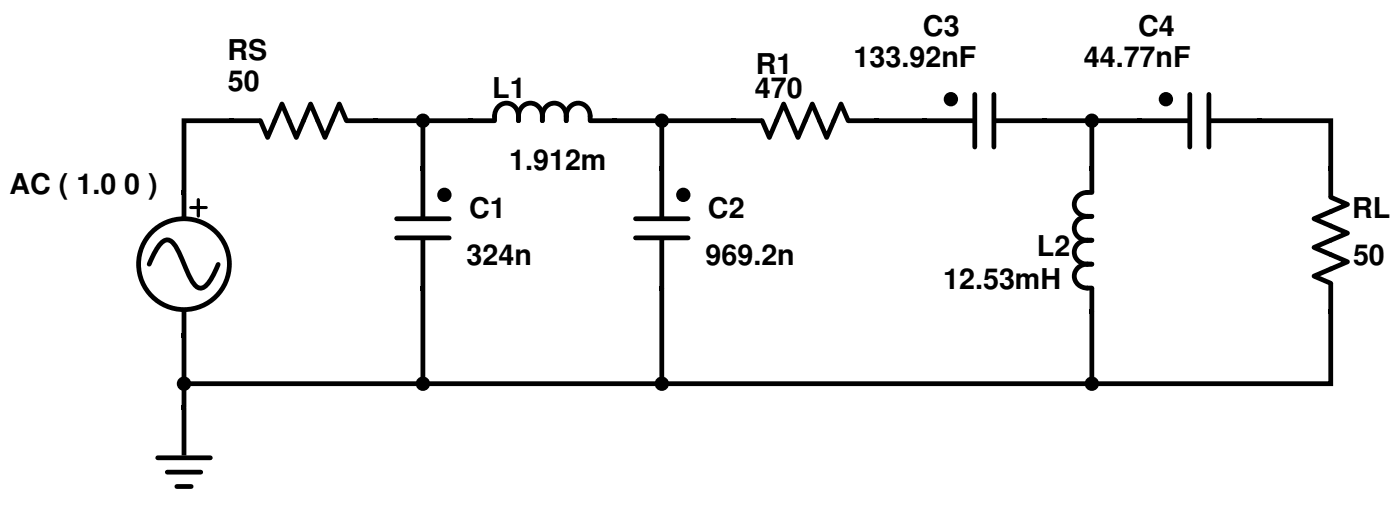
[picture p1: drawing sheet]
<svg xmlns="http://www.w3.org/2000/svg" width="165mm" height="61mm" viewBox="0 0 165 61" stroke-linecap="round" stroke-linejoin="round" font-family="sans-serif">
<g fill="none" stroke="#000" stroke-width=".56">
<path d="M27.4 14.3h-5.7v8.4M27.7 14.3h2.8M30.8 14.3l.8 1.9 1.7-3.9 1.7 3.9 1.7-3.9 1.7 3.9 1.7-3.9 .8 2M41.2 14.3h2.8M44.3 14.3h5.1M55.6 14.3h-5.6v5.6M55.9 14.3h2.2M58.4 13.7v.6M61.2 13.7a1.42 1.42 0 0 0-1.4-1.5 1.42 1.42 0 0 0-1.4 1.5M61.2 13.7v.6M64.1 13.7a1.42 1.42 0 0 0-1.4-1.5 1.42 1.42 0 0 0-1.5 1.5M64.1 13.7v.6"/>
<path d="M66.9 13.7a1.42 1.42 0 0 0-1.4-1.5 1.42 1.42 0 0 0-1.4 1.5M66.9 13.7v.6M69.7 13.7a1.42 1.42 0 0 0-1.4-1.5 1.42 1.42 0 0 0-1.4 1.5M69.7 13.7v.6M70 14.3h2.3M72.5 14.3h5.1M86.6 14.3h-8.4v5.6M86.9 14.3h2.9M90 14.3l.9 1.9 1.7-3.9 1.7 3.9 1.7-3.9 1.7 3.9 1.6-3.9 .9 2M100.5 14.3h2.8M103.6 14.3h5.6M109.5 14.3h5.4"/>
<path d="M115.2 11.1v6.3M117.4 11.1v6.3M117.7 14.3h5.4M123.3 14.3h11.3M129 14.8v5.1M134.9 14.3h5.4M140.6 11.1v6.3M142.8 11.1v6.3M143.1 14.3h5.4M148.7 14.3h8.5v5.6M21.7 39.7v8.4M46.9 25.8h6.2"/>
<path d="M46.9 28.1h6.2M50 34v11.3h-27.7M50 20.2v5.3M50 28.4v5.3M75.1 25.8h6.2M75.1 28.1h6.2M78.2 34v11.3h-27.7M78.2 20.2v5.3M78.2 28.4v5.3M128.4 22.7h.6M128.4 25.5h.6M128.4 28.4h.6"/>
<path d="M128.4 31.2h.6M128.4 34h.6M128.4 22.7a1.42 1.42 0 0 0-1.5 1.4 1.42 1.42 0 0 0 1.6 1.4 1.42 1.42 0 0 0-1.6 1.5 1.42 1.42 0 0 0 1.6 1.4 1.42 1.42 0 0 0-1.6 1.4 1.42 1.42 0 0 0 1.6 1.4 1.42 1.42 0 0 0-1.6 1.4 1.42 1.42 0 0 0 1.6 1.4M129 36.8v8.5h-50.3M129 20.2v2.2M129 34.3v2.2M157.2 36.8v8.5h-27.7M157.2 23.3l2 .8-4 1.7 4 1.7-4 1.7 4 1.7-4 1.7 2 .8M157.2 20.2v2.8M157.2 33.7v2.8M18.6 54h6.2M19.8 55.7h3.9"/>
<path d="M20.9 57.4h1.7M21.7 48.4v5.1"/>
</g>
<g fill="#000" stroke="#000" stroke-width=".56">
<circle cx="50" cy="14.3" r=".56"/>
<circle cx="78.2" cy="14.3" r=".56"/>
<circle cx="129" cy="14.3" r=".56"/>
<circle cx="21.7" cy="45.3" r=".56"/>
<circle cx="50" cy="45.3" r=".56"/>
<circle cx="78.2" cy="45.3" r=".56"/>
<circle cx="129" cy="45.3" r=".56"/>
</g>
<g fill="#000">
<path d="M27.1 14h.6v.5h-.6zM44 14h.6v.5h-.6zM49.7 19.6h.5v.6h-.5zM55.3 14h.6v.5h-.6zM72.3 14h.5v.5h-.5zM77.9 19.6h.6v.6h-.6zM86.4 14h.5v.5h-.5zM103.3 14h.6v.5h-.6zM108.9 14h.6v.5h-.6zM123.1 14h.5v.5h-.5zM128.7 19.6h.6v.6h-.6zM134.3 14h.6v.5h-.6z"/>
<path d="M148.5 14h.5v.5h-.5zM156.9 19.6h.6v.6h-.6zM21.5 22.4h.5v.6h-.5zM21.5 39.4h.5v.5h-.5zM49.7 33.7h.5v.6h-.5zM77.9 33.7h.6v.6h-.6zM128.7 36.5h.6v.6h-.6zM156.9 36.5h.6v.6h-.6zM21.5 47.8h.5v.6h-.5z"/>
<circle cx="112.3" cy="11.7" r=".85"/>
<circle cx="137.7" cy="11.7" r=".85"/>
<circle cx="52.5" cy="23" r=".85"/>
<circle cx="80.7" cy="23" r=".85"/>
</g>
<circle cx="21.7" cy="31.2" r="5.4" fill="#fff" stroke="#000" stroke-width=".56"/>
<path d="M17.6 31.2l.6-1.3 .5-.9 .5-.5 .5-.2 .4 .1a4.1 4.1 0 0 1 1.3 2l.3 .8a9.7 9.7 0 0 0 1.3 2.4l.4 .3 .4 .1 .4-.2 .5-.5 .5-.8 .6-1.3M21.7 23v2.5M21.7 36.8v2.6" fill="none" stroke="#000" stroke-width=".56"/>
<path d="M22.5 24.5h1.9" fill="none" stroke="#000" stroke-width=".36"/>
<path d="M23.4 23.6v1.9" fill="none" stroke="#000" stroke-width=".39"/>
<g font-size="3.4">
<text x="109" y="4.2">C3</text>
<text x="134.4" y="4.2">C4</text>
<text x="26.9" y="7.1">RS</text>
<text x="26.9" y="10.7">50</text>
<text x="58.1" y="11.6">L1</text>
<text x="89.2" y="11.6">470</text>
<text x="89.3" y="8.7">R1</text>
<text x="100.8" y="7.9">133.92nF</text>
<text x="128" y="7.9">44.77nF</text>
<text x="1.1" y="22.9">AC ( 1.0 0 )</text>
<text x="60.2" y="20">1.912m</text>
<text x="55.4" y="25.7">C1</text>
<text x="83.6" y="25.7">C2</text>
<text x="159.7" y="25.7">RL</text>
<text x="55.1" y="31.3">324n</text>
<text x="83.3" y="31.3">969.2n</text>
<text x="111.4" y="34.1">12.53mH</text>
<text x="122.5" y="30.2">L2</text>
<text x="159.8" y="31.3">50</text>
</g>
</svg>
